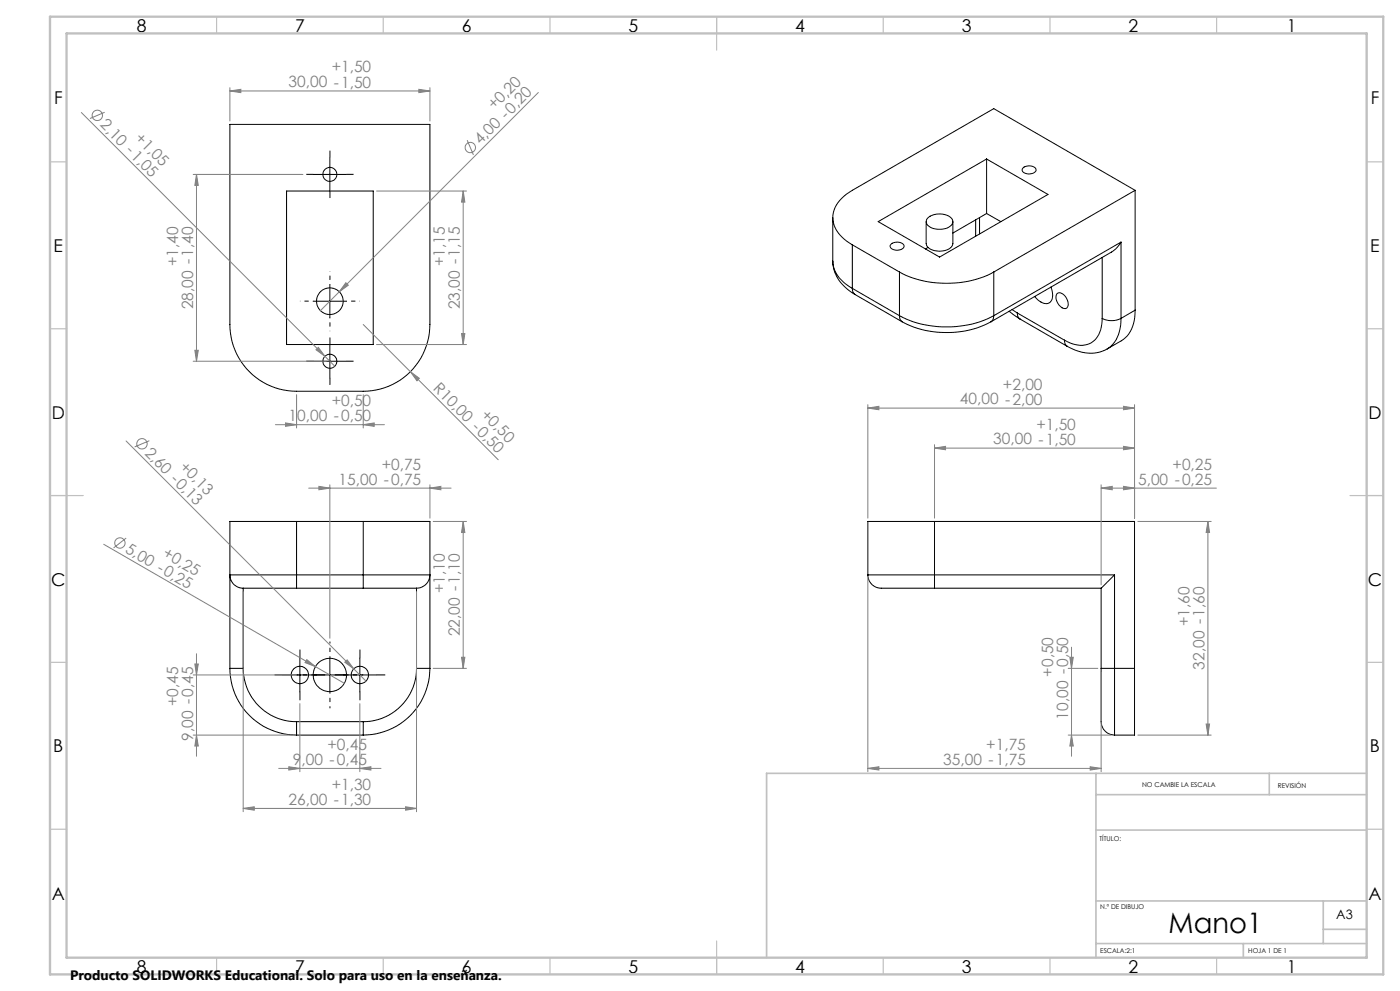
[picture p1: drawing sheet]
<svg xmlns="http://www.w3.org/2000/svg" width="420mm" height="297mm" viewBox="0 0 420 297" stroke-linecap="round" stroke-linejoin="round" font-family="sans-serif">
<g fill="none" stroke="#000" stroke-width=".3">
<path d="M69 37.3h60v60a20 20 0 0 1-20 20h-20a20 20 0 0 1-20-20zM86 57.3h26v46h-26zM93.9 52.3h10.1M99 47.3v10M296 47.7v16.3M306.8 50.5a2.68 2.68 0 0 1 4 .3 1.99 1.99 0 0 1-2.8 1.3 1.17 1.17 0 0 1-1.2-1.6zM340.5 57l-42.4-24.4-42.4 24.4a9.7 9.7 0 0 0-5.8 9 10.3 10.3 0 0 0 5.8 7.4M340.5 57l-42.4 24.5M340.5 57v36M249.8 78.2a11.6 11.6 0 0 0 6.7 10.1M249.8 65.2v13.1a10 10 0 0 0 5.9 8.1M255.7 73.4l14.1 8.1"/>
<path d="M255.7 73.4v13M263.5 66.4l32.5-18.7 18.4 10.6-32.5 18.7zM267.4 73.1a2.71 2.71 0 0 1 3.8 .5 2.13 2.13 0 0 1-3.1 1.2 .98 .98 0 0 1-1-.6 .98 .98 0 0 1 .3-1.1zM277.8 66.4v6.6a3 3 0 0 0 3.2 2.2 4.1 4.1 0 0 0 4.9-2.1v-6.7M278.3 65.3a5.6 5.6 0 0 1 7.3 .3 1.87 1.87 0 0 1-1.3 2.7 5.7 5.7 0 0 1-6.2-1.1l-.2-1zM278.4 74.2l-.8 .4M292.7 65.9v4.9M293.9 65.2v4.9M296 64l-10.1 5.8M296 64l4.2 2.4M330.7 77.2v18.2M336.3 72.6l-1.2 1.6-1.4 1.2-36.4 21"/>
<path d="M336.3 72.6v22.8M336.3 72.6l-38.2 22M93.9 90.3h10.1M99 85.3v10M255.7 86.4l.2 1.2 .6 .7M255.7 86.4l14.1 8.2M256.5 88.3l14.2 8.1M269.8 81.5a31.2 31.2 0 0 0 28.3 0M269.8 94.6a31.5 31.5 0 0 0 28.3 0M269.8 94.6l.3 1.2 .6 .6M269.8 81.5v13.1M270.7 96.4a29.2 29.2 0 0 0 26.6 0"/>
<path d="M298.1 94.6l-.2 1.2-.6 .6M298.1 81.5v13.1M302.8 93.3l3.2 2.3M303.6 92.8l1.6 1M305.2 93.8l.2 1.2 .6 .6M305.2 93.8l14.1 8.1M306 95.6l14.1 8.2M315.3 86a3.9 3.9 0 0 1-.6 4.8 3.9 3.9 0 0 1-4.3-1.9M317.1 88a2.07 2.07 0 0 1 2.9 1.4 1.92 1.92 0 0 1-.4 3.1 3.4 3.4 0 0 1-2.5-4.5zM330.7 95.4a6.2 6.2 0 0 0 5.6 0M330.7 95.4a7.6 7.6 0 0 1-4 7.6 8.6 8.6 0 0 1-7.4-1.1M336.3 95.4a10.1 10.1 0 0 1-4.1 9.2"/>
<path d="M340.5 93a9.9 9.9 0 0 1-4.1 9.1l-4.2 2.5M340.5 93l-4.2 2.4M93.9 108.3h10.1M99 103.3v10M319.3 101.9l.3 1.2 .5 .7M320.1 103.8a11.9 11.9 0 0 0 12.1 .8M89 156.3h-20v44M89 156.3v16M89 156.3h20M109 156.3h20v44M109 156.3v16M280.4 156.3h-20v16"/>
<path d="M280.4 156.3h60v44M280.4 156.3v16M73 176.3h16M73 176.3v24M89 172.3h-20a3.9 3.9 0 0 0 4 4M89 172.3v4M89 172.3h20M89 176.3h20M109 172.3h19.9a3.9 3.9 0 0 1-3.9 4M109 172.3v4M109 176.3h16M125 176.3v24"/>
<path d="M260.4 172.3h20M260.4 172.3a4.4 4.4 0 0 0 5.4 4h14.6M280.4 172.3v4M280.4 172.3h54M280.4 176.3h49.9M330.3 176.3v24M334.4 172.3l-4.1 4M334.4 172.3v28M90 197.3v10M99 197.3v10M107.9 197.3v10M69 200.3a20.1 20.1 0 0 0 20 20"/>
<path d="M69 200.3h4M73 200.3a16 16 0 0 0 16 16M84.9 202.3h28.1M89 216.3v4M89 216.3h20M109 216.3v4M125 200.3a16 16 0 0 1-16 16M125 200.3h4M129 200.3a20.1 20.1 0 0 1-20 20M330.3 200.3h4.1M330.3 200.3v9.6a27.9 27.9 0 0 0 .4 8 4 4 0 0 0 3.7 2.4M334.4 200.3v20"/>
<path d="M334.4 200.3h6M340.4 200.3v20h-6M89 220.3h20"/>
<circle cx="99" cy="52.3" r="2.09"/>
<circle cx="99" cy="90.3" r="4"/>
<circle cx="99" cy="108.3" r="2.1"/>
<circle cx="90" cy="202.3" r="2.6"/>
<circle cx="99" cy="202.3" r="5"/>
<circle cx="108" cy="202.3" r="2.6"/>
</g>
<g fill="none" stroke="#808080" stroke-width=".3">
<path d="M24.4 33.7l73.1 73.1M31.4 33.7l-4.4 1.8M69 27.3l3.2-.5v1zM69 26.3v10M69 27.3h60M125.7 26.8l3.3 .5-3.3 .5zM129 26.3v10M161.5 27.7l-65.4 65.4M58 52.3h32.9M58.9 52.3l.6 3.3h-1zM58.9 52.3v56M113 57.3h26.9"/>
<path d="M139 57.3l.5 3.3h-1zM139 57.3v46M140.2 42l1.8 4.4M103.8 84.7l.7 .8-2.7 2zM109 97.3l14.1 14.1M138.5 100h1l-.5 3.3zM58 108.3h40M58.5 105h1l-.6 3.3zM89 118.3v10M94.8 104.8l.7-.7 2 2.7zM97.5 106.8l2.9 2.9M109 118.3v10"/>
<path d="M113 103.3h26.9M123.1 111.4l2.7 2-.7 .7zM123.1 111.4l26.4 26.4M37.8 132.1l68.3 68.3M44.8 132.1l-4.4 1.8M82.6 127.3h32.7M85.7 126.7l3.3 .6-3.3 .5zM109 127.3l3.3-.6v1.1zM260.3 122.3l3.4-.5v1zM260.3 121.3v34M260.3 122.3h80.1M280.4 134.3l3.3-.5v1z"/>
<path d="M280.4 133.3v22M280.4 134.3h60M337 121.8l3.4 .5-3.4 .5zM337 133.8l3.4 .5-3.4 .5zM340.4 121.3v34M92.6 146.3h42.7M95.7 145.8l3.3 .5-3.3 .5zM99 145.3v46M129 146.3l3.3-.5v1zM129 145.3v10M130 156.3h9.9M139 156.3l.5 3.3h-1z"/>
<path d="M139 156.3v44M330.3 146.3l3.4-.5v1zM330.3 146.3h34.6M330.3 145.3v30M337 145.8l3.4 .5-3.4 .5zM341.3 156.3h22.1M362.4 156.3l.5 3.3h-1.1zM362.4 156.3v64M31.1 163.1l72.2 41.7M37.9 161.3l-3.8 2.9M73 177.3v66M125 177.3v66"/>
<path d="M260.4 173.3v58M58.5 199h1l-.6 3.3zM58.9 195.9v30.8M92 197.7l2.6 2.1-3.1-1.2zM103.4 198.5l.7-.7 2 2.6zM138.5 197h1l-.5 3.3zM321 197h1l-.5 3.3zM321.5 194v32.7M58 202.3h29.9M90 210.9v20.4M106.1 200.4l3.7 3.7M107.9 210.9v20.4"/>
<path d="M130 200.3h9.9M320.5 200.3h8.9M330.3 201.3v30M361.8 217h1.1l-.5 3.3zM58 220.3h29.9M58.9 220.3l.6 3.3h-1zM83.6 230.3h30.7M86.6 229.8l3.4 .5-3.4 .5zM107.9 230.3l3.4-.5v1zM260.4 230.3l3.3-.5v1zM260.4 230.3h69.9M320.5 220.3h12.8"/>
<path d="M321.5 220.3l.5 3.3h-1zM327.1 229.8l3.2 .5-3.2 .5zM341.3 220.3h22.1M73 242.3l3.3-.5v1zM73 242.3h52M121.7 241.8l3.3 .5-3.3 .5z"/>
<circle cx="29.2" cy="34.6" r="1.57"/>
<circle cx="141.1" cy="44.2" r="1.57"/>
<circle cx="42.6" cy="133" r="1.57"/>
<circle cx="36" cy="162.7" r="1.55"/>
</g>
<path d="M99 197.3v-5M94 202.3h-5M99 207.3v5M104 202.3h5" fill="none" stroke="#000" stroke-width=".3" stroke-dasharray="15.2 1.3 1.3 1.3" stroke-dashoffset="14.6" stroke-linecap="butt"/>
<g fill="none" stroke="#000" stroke-width=".3" stroke-dasharray="15.2 1.3 1.3 1.3" stroke-linecap="butt">
<path d="M94 52.2h-2.1M99 47.2v-2.1M99 57.2v2.2M104 52.2h2.1M94 108.2h-2.1M99 103.2v-2.1M99 113.2v2.2M104 108.2h2.1M90 197.3v-2.6M108 197.3v-2.6M85 202.3h-2.6M90 207.3v2.6"/>
<path d="M95 202.3h2.6M103 202.3h-2.6M108 207.3v2.6M113 202.3h2.6"/>
</g>
<path d="M94 90.2h-4M99 85.2v-4M99 95.2v4.1M104 90.2h4" fill="none" stroke="#000" stroke-width=".3" stroke-dasharray="15.2 1.3 1.3 1.3" stroke-dashoffset="15.1" stroke-linecap="butt"/>
<g fill="none" stroke="#c0c0c0" stroke-width=".35">
<path d="M65 5v5M115 5v5M165 5v5M215 5v10M265 5v5M315 5v5M365 5v5M15 48.5h5M410 48.5h5M15 98.5h5M410 98.5h5M15 148.5h10"/>
<path d="M405 148.5h10M15 198.5h5M410 198.5h5M15 248.5h5M410 248.5h5M65 287v5M115 287v5M165 287v5M215 282v10M265 287v5M315 287v5M365 287v5"/>
</g>
<path d="M328.8 231.8v55.2M328.8 238.2h81.2M380.8 231.8v6.4M410 231.8h-180v55.2M328.8 248.8h81.2M328.8 270h81.2M397 270v12.8M397 278.5h13M328.8 282.8h81.2M373 282.8v4.2" fill="none" stroke="#c0c0c0" stroke-width=".5"/>
<path d="M15 5h400v287h-400zM20 10h390v277h-390z" fill="none" stroke="#c0c0c0" stroke-width=".7"/>
<g fill="#808080">
<path d="M94.8 104.8l.7-.7 2 2.7z"/>
<path d="M103.4 198.5l.7-.7 2 2.6z"/>
<path d="M92 197.7l2.6 2.1-3.1-1.2z"/>
<path d="M103.8 84.7l.7 .8-2.7 2z"/>
<path d="M123.1 111.4l2.7 2-.7 .7z"/>
<path d="M129 146.3l3.3-.5v1zM95.7 145.8l3.3 .5-3.3 .5zM337 121.8l3.4 .5-3.4 .5zM260.3 122.3l3.4-.5v1z"/>
<path d="M73 242.3l3.3-.5v1zM121.7 241.8l3.3 .5-3.3 .5zM86.6 229.8l3.4 .5-3.4 .5zM107.9 230.3l3.4-.5v1zM260.4 230.3l3.3-.5v1zM327.1 229.8l3.2 .5-3.2 .5zM69 27.3l3.2-.5v1zM125.7 26.8l3.3 .5-3.3 .5zM85.7 126.7l3.3 .6-3.3 .5zM109 127.3l3.3-.6v1.1z"/>
<path d="M280.4 134.3l3.3-.5v1zM337 133.8l3.4 .5-3.4 .5zM330.3 146.3l3.4-.5v1zM337 145.8l3.4 .5-3.4 .5z"/>
<path d="M58.9 220.3l.6 3.3h-1zM58.5 199h1l-.6 3.3zM58.5 105h1l-.6 3.3zM58.9 52.3l.6 3.3h-1zM138.5 100h1l-.5 3.3zM139 57.3l.5 3.3h-1z"/>
<path d="M139 156.3l.5 3.3h-1zM138.5 197h1l-.5 3.3zM362.4 156.3l.5 3.3h-1.1zM361.8 217h1.1l-.5 3.3zM321 197h1l-.5 3.3zM321.5 220.3l.5 3.3h-1z"/>
</g>
<text font-size="8.5" x="350.6" y="279.7">Mano1</text>
<g font-size="5.3">
<text x="41" y="9.5">8</text>
<text x="88.5" y="9.5">7</text>
<text x="138.5" y="9.5">6</text>
<text x="188.5" y="9.5">5</text>
<text x="238.5" y="9.5">4</text>
<text x="288.5" y="9.5">3</text>
<text x="338.5" y="9.5">2</text>
<text x="386" y="9.5">1</text>
<text x="16.2" y="31.3">F</text>
<text x="411.2" y="31.3">F</text>
<text x="16.1" y="75.5">E</text>
<text x="411.1" y="75.5">E</text>
<text x="15.5" y="125.5">D</text>
<text x="410.5" y="125.5">D</text>
<text x="15.4" y="175.5">C</text>
<text x="410.4" y="175.5">C</text>
<text x="16" y="225.5">B</text>
<text x="411" y="225.5">B</text>
<text x="15.5" y="269.8">A</text>
<text x="410.5" y="269.8">A</text>
<text x="41" y="291.5">8</text>
<text x="88.5" y="291.5">7</text>
<text x="138.5" y="291.5">6</text>
<text x="188.5" y="291.5">5</text>
<text x="238.5" y="291.5">4</text>
<text x="288.5" y="291.5">3</text>
<text x="338.5" y="291.5">2</text>
<text x="386" y="291.5">1</text>
</g>
<g font-size="4.7" fill="#808080">
<text x="99.5" y="21.7">+1,50</text>
<text x="86.6" y="26.2">30,00 -1,50</text>
<text x="148.3" y="33.1" transform="rotate(-45 148.3 33.1)">+0,20</text>
<text x="29.8" y="37.6" transform="rotate(45 29.8 37.6)">2,10 -1,05</text>
<text x="40.3" y="41.7" transform="rotate(45 40.3 41.7)">+1,05</text>
<text x="144.1" y="43.6" transform="rotate(-45 144.1 43.6)">4,00 -0,20</text>
<text x="53.4" y="79.7" transform="rotate(-90 53.4 79.7)">+1,40</text>
<text x="133.4" y="79.7" transform="rotate(-90 133.4 79.7)">+1,15</text>
<text x="57.9" y="92.7" transform="rotate(-90 57.9 92.7)">28,00 -1,40</text>
<text x="137.9" y="92.7" transform="rotate(-90 137.9 92.7)">23,00 -1,15</text>
<text x="129.8" y="116.6" transform="rotate(45 129.8 116.6)">R10,00 -0,50</text>
<text x="300.9" y="116.7">+2,00</text>
<text x="99.5" y="121.7">+0,50</text>
<text x="144.1" y="124.6" transform="rotate(45 144.1 124.6)">+0,50</text>
<text x="288" y="121.2">40,00 -2,00</text>
<text x="86.6" y="126.2">10,00 -0,50</text>
<text x="310.9" y="128.7">+1,50</text>
<text x="43.2" y="136" transform="rotate(45 43.2 136)">2,60 -0,13</text>
<text x="298" y="133.2">30,00 -1,50</text>
<text x="53.7" y="140.2" transform="rotate(45 53.7 140.2)">+0,13</text>
<text x="114.5" y="140.7">+0,75</text>
<text x="351.8" y="140.7">+0,25</text>
<text x="101.6" y="145.2">15,00 -0,75</text>
<text x="341.4" y="145.2">5,00 -0,25</text>
<text x="37.4" y="165.5" transform="rotate(30 37.4 165.5)">5,00 -0,25</text>
<text x="48.6" y="166.8" transform="rotate(30 48.6 166.8)">+0,25</text>
<text x="133.4" y="177.7" transform="rotate(-90 133.4 177.7)">+1,10</text>
<text x="137.9" y="190.7" transform="rotate(-90 137.9 190.7)">22,00 -1,10</text>
<text x="356.8" y="187.7" transform="rotate(-90 356.8 187.7)">+1,60</text>
<text x="315.9" y="202.8" transform="rotate(-90 315.9 202.8)">+0,50</text>
<text x="320.5" y="199.9" transform="rotate(-90 320.5 199.9)">0,50</text>
<text x="361.3" y="200.7" transform="rotate(-90 361.3 200.7)">32,00 -1,60</text>
<text x="53.4" y="211.7" transform="rotate(-90 53.4 211.7)">+0,45</text>
<text x="320.4" y="215.7" transform="rotate(-90 320.4 215.7)">10,00 -</text>
<text x="57.9" y="222.1" transform="rotate(-90 57.9 222.1)">9,00 -0,45</text>
<text x="98.2" y="224.7">+0,45</text>
<text x="295.9" y="224.7">+1,75</text>
<text x="87.9" y="229.2">9,00 -0,45</text>
<text x="283" y="229.2">35,00 -1,75</text>
<text x="99.5" y="236.7">+1,30</text>
<text x="86.6" y="241.2">26,00 -1,30</text>
</g>
<text font-size="4.1" x="21" y="293.7">Producto SOLIDWORKS Educational. Solo para uso en la enseñanza.</text>
<text font-size="3.9" x="400.9" y="275.5">A3</text>
<g font-size="2">
<text x="342.6" y="236">NO CAMBIE LA ESCALA</text>
<text x="383.3" y="236.2">REVISIÓN</text>
<text x="329.9" y="251.9">TÍTULO:</text>
<text x="330.1" y="272.5">N.º DE DIBUJO</text>
<text x="330.1" y="285.6">ESCALA:2:1</text>
<text x="374.5" y="285.6">HOJA 1 DE 1</text>
</g>
</svg>
